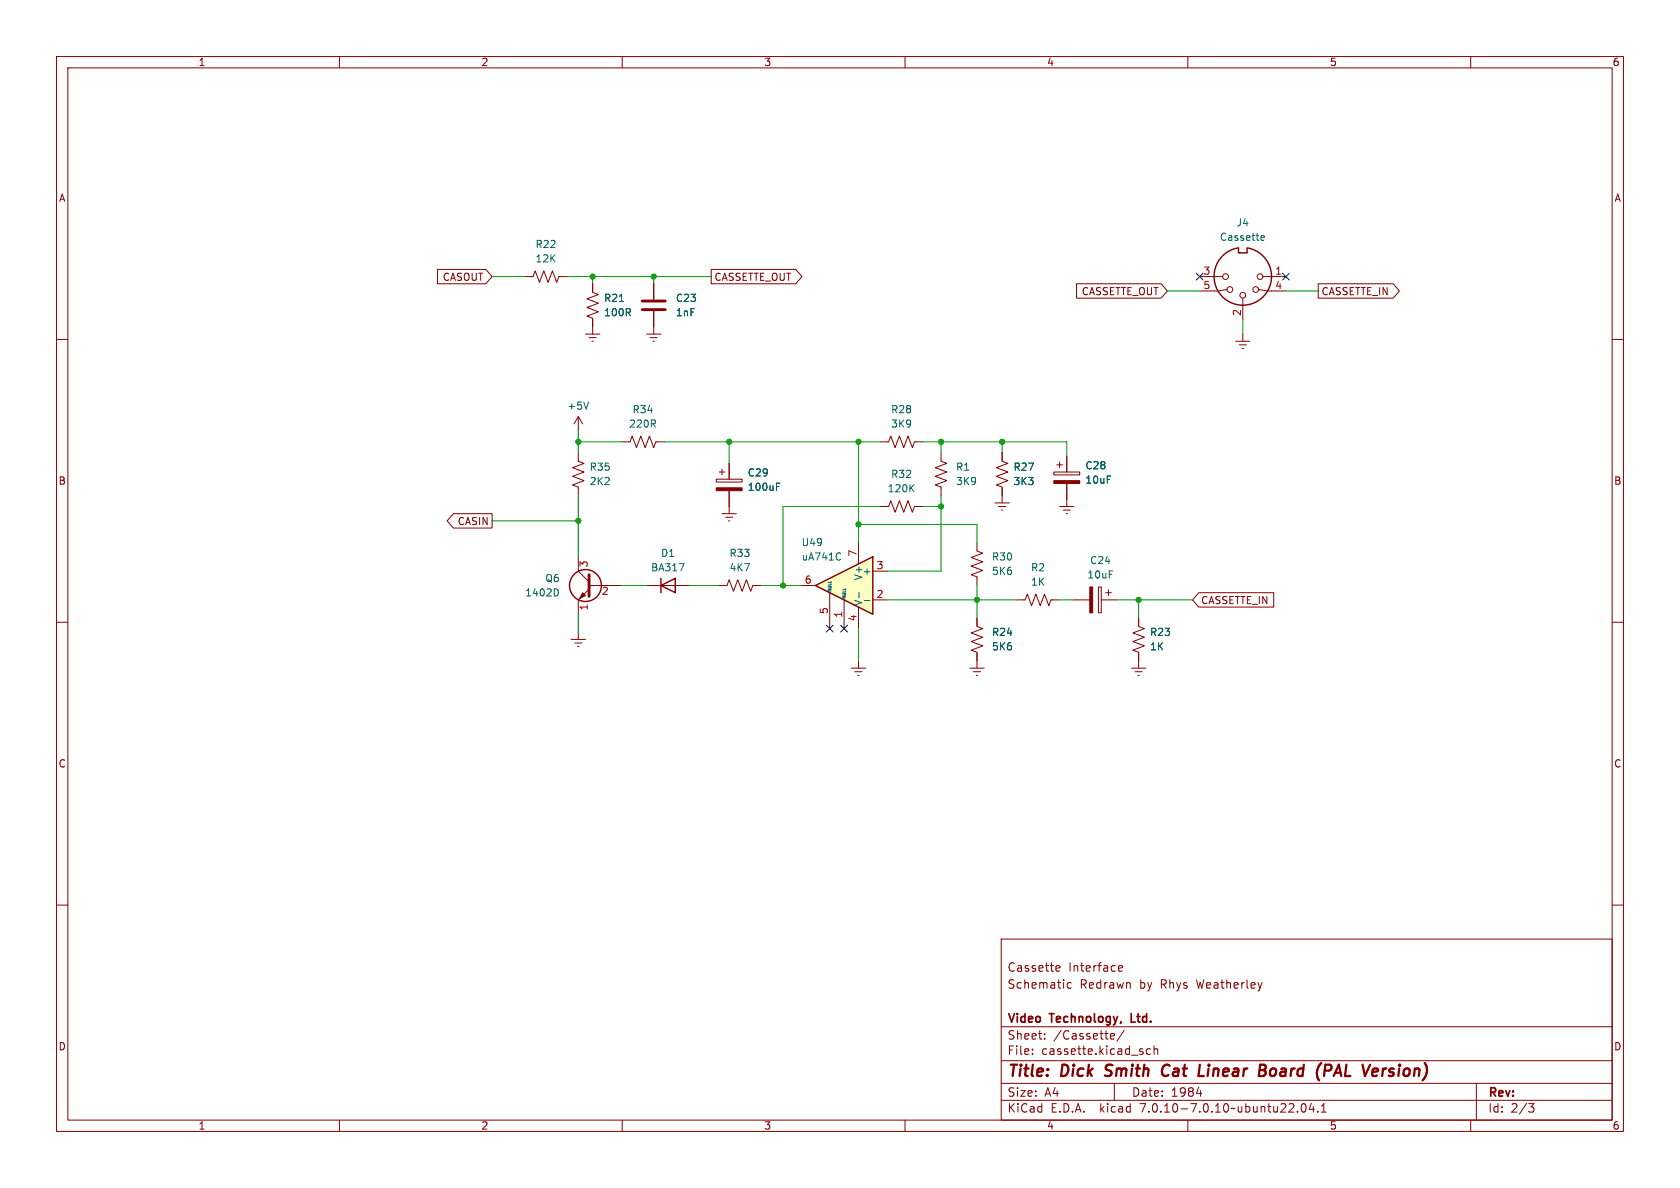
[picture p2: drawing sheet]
<svg xmlns="http://www.w3.org/2000/svg" width="297mm" height="210mm" viewBox="0 0 297 210" stroke-linecap="round" stroke-linejoin="round" font-family="sans-serif">
<g fill="none" stroke="#840000" stroke-width=".18">
<path d="M10 10h277v190h-277zM12 12h273v186h-273zM60 10v2M110 10v2M160 10v2M210 10v2M260 10v2M10 60h2M285 60h2M10 110h2M285 110h2M10 160h2"/>
<path d="M285 160h2M177 166h108v32h-108zM186.9 170.7l.4 .1 .1 .3-.7 .1M187.3 171.6l-.4 .1M189.4 173.8l-.4-.1-.3 .3v.4l.1 .2h.6M197.7 171.2l.8-.1-.1-.3-.4-.1-.3 .2 .1 .7h.6M60 198v2M110 198v2M160 198v2M177 194.5h108M177 191.5h108M177 187.5h108"/>
<path d="M177 181.5h108M182.5 186.3v.1M182.5 185.5v.1M184.7 183.6v.1M184.7 182.8v.1M196.4 183.6h.6M196.4 182.8l.4-.1 .2 .4-.7 .1M197 191.5v3M198.7 182.1l-1.2 2M203.4 185.5l-.4-.1-.3 .3v.4l.1 .2h.6M204 185.5l.2-.1 .4 .1 .1 .9M204 184.9v1.5"/>
<path d="M210 198v2M211.5 193.3h1M229.4 196.5v.1M230.2 195.2l.2-.1a.81 .81 0 0 1 .6 .6 .81 .81 0 0 1-.3 .8l-.2 .1a.81 .81 0 0 1-.3-1.4zM231.8 195l-.3 1.1h.9M232.2 195.6v1M233 196.5v.1M233.6 196.6h.9M233.6 195.5l.4-.4v1.5M260 198v2M261 191.5v6.5M270.2 195.1h1l-.5 .6 .4 .1 .1 .5-.3 .3h-.4"/>
</g>
<path d="M195.3 190.1l.3 .1M195.6 188.4l-.1 .2 .1 .4M206.4 188.2a1.13 1.13 0 0 0-.9 .7 1.13 1.13 0 0 0 .2 1.2l.3 .1 .5-.1M211.9 190.2h.9M213.7 188.9l-.2 1.3M225.3 188.9a.62 .62 0 0 0-.7 .4v.7l.2 .2h.3M233.6 187.9l-.1 .1M235.1 188.2l.2 .1a.58 .58 0 0 1-.4 1M236 189.6h1M236.7 188.2l-.9 2M244.5 188.9l-.2 1.3M245.1 188.9l-.4 .1-.2 .3" fill="none" stroke="#840000" stroke-width=".4"/>
<path d="M200 179.2v1.5h.7" fill="none" stroke="#840000" stroke-width=".3"/>
<path d="M144.1 103.5l10.2-5.1v10.2z" fill="#ffffc2"/>
<g fill="none" stroke="#840000" stroke-width=".25">
<path d="M218.9 43.8a5.1 5.1 0 0 0-3.5 7.8 5.1 5.1 0 0 0 8.6 0 5.1 5.1 0 0 0-3.5-7.8M218.9 43.9v.8h1.6v-.8M116.8 103.5l2.6-1.3v2.6zM116.8 102.2v2.6M144.1 103.5l10.2-5.1v10.2z"/>
<circle cx="103.5" cy="103.5" r="2.82"/>
</g>
<g fill="none" stroke="#840000" stroke-width=".18">
<path d="M77.4 47.6h8.5l1.1 1.3-1.1 1.3h-8.5zM92.7 48.9h1.5l.4-1 .8 2 .7-2 .8 2 .8-2 .7 2 .4-1h1.5M103.5 59.1h2.5M104.1 59.7h1.3M104.8 50.2v1.5l1 .4-2 .7 2 .8-2 .8 2 .7-2 .8 1 .4v2.8M114.3 59.1h2.5M114.9 59.7h1.3M115.6 50.2v2.8M115.6 55v4.1M125.7 47.6h15l1.1 1.3-1.1 1.3h-15zM190.3 50.2h15l1.1 1.2-1.1 1.3h-15zM212.1 48.9h4.1"/>
<path d="M216.9 51.2l-1.5 .2h-3.3M219.7 52.7v3.8M219.7 59.1v1.2M222.5 51.2l1.5 .2h3.3M223.3 48.9h4M233 50.2h13.3l1.1 1.2-1.1 1.3h-13.3zM102.2 73.7v2.5M102.2 73.7l-.7 1.2M102.2 73.7l.8 1.2M104.6 60.3h.3M109.9 78.1h1.5l.4-1 .7 2 .8-2 .7 2 .8-2 .8 2 .4-1h1.5M115.4 60.3h.3"/>
<path d="M155.6 78.1h1.5l.4-1 .7 2 .8-2 .8 2 .7-2 .8 2 .4-1h1.5M218.4 60.3h2.6M219.1 61h1.2M219.6 61.6h.2M80.2 90.8h6.8v2.5h-6.8l-1.2-1.2zM102.2 80v1.5l1.1 .4-2.1 .8 2.1 .7-2.1 .8 2.1 .8-2.1 .7 1 .4v1.5M102.2 98.4v2.6l1.9 1.9M126.6 84.7h4.6v.5h-4.6zM127.1 83.4h1M127.6 90.8h2.6M127.6 82.9v1M128.3 91.4h1.2"/>
<path d="M128.8 92.1h.2M128.9 81.9v2.8M128.9 86.7v4.1M151.8 95.9v3.8M155.6 89.5h1.5l.4-1 .7 2.1 .8-2.1 .8 2.1 .7-2.1 .8 2.1 .4-1.1h1.5M166.4 80v1.5l1 .4-2 .8 2 .7-2 .8 2 .8-2 .7 1 .4v1.5M172.7 95.9v1.5l1 .4-2 .8 2 .7-2 .8 2 .7-2 .8 1 .4v1.5M175.9 88.9h2.5M176.5 89.5h1.3M177 90.2h.3M177.2 80v1.5l1 .4-2.1 .8 2.1 .7-2.1 .8 2.1 .8-2.1 .7 1.1 .4v2.8M186.3 83.4h4.6v.5h-4.6z"/>
<path d="M186.8 82.2h1M187.3 89.5h2.6M187.3 81.7v1M188 90.2h1.2M188.5 90.8h.2M188.6 80.6v2.8M188.6 85.5v4M101 113h2.5M101.6 113.7h1.3M102.1 114.3h.3M102.2 111.8v1.2M104.1 104.1l-1.9 1.9v2.6"/>
<path d="M104.1 103.5h5.8M114.3 103.5h7.6M127 103.5h1.5l.4-1 .8 2 .7-2 .8 2 .8-2 .7 2 .4-1h1.5M141.6 103.5h2.5M146.7 104.8v6.3M149.2 106v5.1M150.5 118.1h2.5M151.1 118.7h1.3M151.6 119.4h.3M151.8 107.3v3.8M151.8 116.8v1.3M154.3 106h2.5"/>
<path d="M154.3 101h2.5M171.4 118.1h2.6M172.1 118.7h1.3M172.6 119.4h.2M172.7 109.2v1.5l1 .4-2 .8 2 .7-2 .8 2 .8-2 .7 1 .4v2.8M179.7 106h1.5l.4-1 .8 2.1 .7-2.1 .8 2.1 .8-2.1 .7 2.1 .4-1.1h1.5M189.9 106h2.8M194.2 103.8h.5v4.5h-.5zM194.7 106h2.8M195.5 104.8h1M196 104.3v1M200 118.1h2.6"/>
<path d="M200.7 118.7h1.2M201.2 119.4h.2M201.3 109.2v1.5l1 .4-2 .8 2 .7-2 .8 2 .8-2 .7 1 .4v2.8M211.9 104.8h13.3v2.5h-13.3l-1.1-1.3z"/>
<circle cx="216.7" cy="48.9" r=".51"/>
<circle cx="217.4" cy="51.2" r=".51"/>
<circle cx="219.7" cy="52.2" r=".51"/>
<circle cx="222" cy="51.2" r=".51"/>
<circle cx="222.8" cy="48.9" r=".51"/>
</g>
<g fill="none" stroke="#006464" stroke-width=".18">
<path d="M109.5 53.3h.7M223 42.4h.5M223 41.7l.3-.1 .2 .3-.6 .2M104 71.1l-.4 1.2M120.1 99.6h.8l-.5 1.3M137.3 86h.4M137.3 85.4h.6M148.5 97.8l.1 .1M148.6 98.9h-.1M161 86.2l.6 .7M161.6 85.7l-.7 .7M98.5 104.1l.2 .5-.2 .7"/>
<path d="M151.9 104.7v1M152.8 106.1h1"/>
</g>
<path d="M113.5 54.7h4.1M113.5 53.2h4.1M104.1 101.6v3.8" fill="none" stroke="#840000" stroke-width=".51"/>
<g fill="#840000" stroke="#840000" stroke-width=".18">
<path d="M103 104.8l.5 .5-1 .5z"/>
<path d="M126.6 86.2h4.6v.5h-4.6z"/>
<path d="M186.3 85h4.6v.5h-4.6z"/>
<path d="M192.7 103.8h.5v4.5h-.5z"/>
</g>
<g fill="none" stroke="#009600" stroke-width=".18">
<path d="M87 48.9h5.7M100.3 48.9h25.4M104.8 48.9v1.3M115.6 48.9v1.3M206.4 51.4h5.7M219.7 56.5v2.6M227.3 51.4h5.7M102.2 76.2v3.8M102.2 78.1h7.7M117.5 78.1h38.1M128.9 78.1v3.8M151.8 78.1v17.8"/>
<path d="M163.2 78.1h25.4v2.5M166.4 78.1v1.9M177.2 78.1v1.9M87 92.1h15.2M102.2 87.6v10.8M151.8 92.7h20.9v3.2M155.6 89.5h-17.2v14M163.2 89.5h3.2M166.4 87.6v13.4h-9.6M102.2 108.6v3.2M109.9 103.5h4.4M121.9 103.5h5.1"/>
<path d="M134.6 103.5h7M151.8 111.1v5.7M156.8 106h22.9M172.7 103.5v5.7M187.3 106h2.6M197.5 106h13.3M201.3 106v3.2"/>
</g>
<path d="M211.5 48.3l1.2 1.2M212.7 48.3l-1.2 1.2M226.7 48.3l1.2 1.2M227.9 48.3l-1.2 1.2M146.1 110.5l1.2 1.2M147.3 110.5l-1.2 1.2M148.6 110.5l1.2 1.2M149.8 110.5l-1.2 1.2" fill="none" stroke="#000084" stroke-width=".18"/>
<g fill="#009600" stroke="#009600" stroke-width=".18">
<circle cx="166.4" cy="89.5" r=".46"/>
<circle cx="151.8" cy="78.1" r=".46"/>
<circle cx="166.4" cy="78.1" r=".46"/>
<circle cx="172.7" cy="106" r=".46"/>
<circle cx="151.8" cy="92.7" r=".46"/>
<circle cx="138.4" cy="103.5" r=".46"/>
<circle cx="104.8" cy="48.9" r=".46"/>
<circle cx="115.6" cy="48.9" r=".46"/>
<circle cx="128.9" cy="78.1" r=".46"/>
<circle cx="102.2" cy="92.1" r=".46"/>
<circle cx="102.2" cy="78.1" r=".46"/>
<circle cx="201.3" cy="106" r=".46"/>
<circle cx="177.2" cy="78.1" r=".46"/>
</g>
<g font-size="2.8" fill="#840000">
<text x="178" y="190.9">Title:</text>
<text x="187.7" y="190.9">Dick</text>
<text x="196.3" y="190.9">Smith</text>
<text x="207.1" y="190.9">Cat</text>
<text x="214.3" y="190.9">Linear</text>
<text x="225.8" y="190.9">Board</text>
<text x="236.8" y="190.9">(PAL</text>
<text x="245.8" y="190.9">Version)</text>
</g>
<g font-size="2.1" fill="#840000">
<text x="178" y="172">Cassette</text>
<text x="188.9" y="172">Interface</text>
<text x="178" y="175">Schematic</text>
<text x="190.9" y="175">Redrawn</text>
<text x="201.5" y="175">by</text>
<text x="205.3" y="175">Rhys</text>
<text x="211.8" y="175">Weatherley</text>
<text x="178" y="184">Sheet:</text>
<text x="178" y="181.2">Video</text>
<text x="185.7" y="181.2">Technology,</text>
<text x="186.2" y="184">/Cassette/</text>
<text x="200.6" y="181.2">Ltd.</text>
<text x="178" y="186.7">File:</text>
<text x="184.1" y="186.7">cassette.kicad_sch</text>
<text x="178" y="196.9">KiCad</text>
<text x="178" y="194.1">Size:</text>
<text x="184.7" y="194.1">A4</text>
<text x="185.7" y="196.9">E.D.A.</text>
<text x="194.6" y="196.9">kicad</text>
<text x="200" y="194.1">Date:</text>
<text x="201.8" y="196.9">7.0.10-7.0.10~ubuntu22.04.1</text>
<text x="207" y="194.1">1984</text>
<text x="263" y="194.3">Rev:</text>
<text x="263" y="196.9">Id:</text>
<text x="267.1" y="196.9">2/3</text>
</g>
<g font-size="1.8" fill="#840000">
<text x="35" y="11.9">1</text>
<text x="85" y="11.9">2</text>
<text x="135" y="11.9">3</text>
<text x="185" y="11.9">4</text>
<text x="235" y="11.9">5</text>
<text x="285" y="11.9">6</text>
<text x="10.3" y="35.9">A</text>
<text x="285.3" y="35.9">A</text>
<text x="78.2" y="49.8">CASOUT</text>
<text x="126.2" y="49.8">CASSETTE_OUT</text>
<text x="191.1" y="52.4">CASSETTE_OUT</text>
<text x="233.5" y="52.4">CASSETTE_IN</text>
<text x="10.3" y="85.9">B</text>
<text x="285.3" y="85.9">B</text>
<text x="80.8" y="93">CASIN</text>
<text x="212.2" y="107">CASSETTE_IN</text>
<text x="10.3" y="135.9">C</text>
<text x="285.3" y="135.9">C</text>
<text x="10.3" y="185.9">D</text>
<text x="285.3" y="185.9">D</text>
<text x="35" y="199.9">1</text>
<text x="85" y="199.9">2</text>
<text x="135" y="199.9">3</text>
<text x="185" y="199.9">4</text>
<text x="235" y="199.9">5</text>
<text x="285" y="199.9">6</text>
</g>
<g font-size="1.8" fill="#006464">
<text x="218.5" y="40.2">J4</text>
<text x="94.6" y="44">R22</text>
<text x="94.6" y="46.6">12K</text>
<text x="215.6" y="42.8">Cassette</text>
<text x="106.7" y="53.6">R21</text>
<text x="119.4" y="53.6">C23</text>
<text x="106.7" y="56.1">100R</text>
<text x="119.4" y="56.1">1nF</text>
<text x="100.2" y="72.6">+5V</text>
<text x="111.1" y="75.8">220R</text>
<text x="111.7" y="73.3">R34</text>
<text x="157.4" y="73.3">R28</text>
<text x="157.4" y="75.8">3K9</text>
<text x="104.1" y="83.4">R35</text>
<text x="168.9" y="83.4">R1</text>
<text x="179.1" y="83.4">R27</text>
<text x="191.8" y="83.2">C28</text>
<text x="104.1" y="86">2K2</text>
<text x="132.1" y="87">100uF</text>
<text x="132.1" y="84.4">C29</text>
<text x="156.8" y="87.2">120K</text>
<text x="157.4" y="84.7">R32</text>
<text x="168.9" y="86">3K9</text>
<text x="179.1" y="86">3K3</text>
<text x="191.8" y="85.7">10uF</text>
<text x="115" y="101.2">BA317</text>
<text x="116.8" y="98.7">D1</text>
<text x="128.9" y="98.7">R33</text>
<text x="128.9" y="101.2">4K7</text>
<text x="141.6" y="96.7">U49</text>
<text x="141.6" y="99.3">uA741C</text>
<text x="152.4" y="101.8">+</text>
<text x="175.3" y="99.3">R30</text>
<text x="175.3" y="101.8">5K6</text>
<text x="182.2" y="101.2">R2</text>
<text x="192.6" y="99.9">C24</text>
<text x="92.7" y="105.6">1402D</text>
<text x="96.3" y="103.1">Q6</text>
<text x="152.6" y="107.2" transform="rotate(-90 152.6 107.2)">V-</text>
<text x="152.6" y="102.7" transform="rotate(-90 152.6 102.7)">V+</text>
<text x="182.2" y="103.7">1K</text>
<text x="192.1" y="102.5">10uF</text>
<text x="175.3" y="112.6">R24</text>
<text x="203.2" y="112.6">R23</text>
<text x="175.3" y="115.2">5K6</text>
<text x="203.2" y="115.2">1K</text>
</g>
<g font-size="1.8" fill="#a90000">
<text x="212.7" y="48.6">3</text>
<text x="212.7" y="51.2">5</text>
<text x="225.4" y="48.6">1</text>
<text x="225.4" y="51.2">4</text>
<text x="219.5" y="56" transform="rotate(-90 219.5 56)">2</text>
<text x="104.2" y="100.4" transform="rotate(-90 104.2 100.4)">3</text>
<text x="151.5" y="98.5" transform="rotate(-90 151.5 98.5)">7</text>
<text x="154.9" y="100.7">3</text>
<text x="106.3" y="105.5">2</text>
<text x="142.2" y="103.3">6</text>
<text x="154.9" y="105.8">2</text>
<text x="104.2" y="108" transform="rotate(-90 104.2 108)">1</text>
<text x="146.4" y="108.7" transform="rotate(-90 146.4 108.7)">5</text>
<text x="149" y="109.3" transform="rotate(-90 149 109.3)">1</text>
<text x="151.5" y="109.9" transform="rotate(-90 151.5 109.9)">4</text>
</g>
<g font-size=".7" fill="#006464">
<text x="147.1" y="104.6" transform="rotate(-90 147.1 104.6)">NULL</text>
<text x="149.6" y="105.9" transform="rotate(-90 149.6 105.9)">NULL</text>
</g>
</svg>
